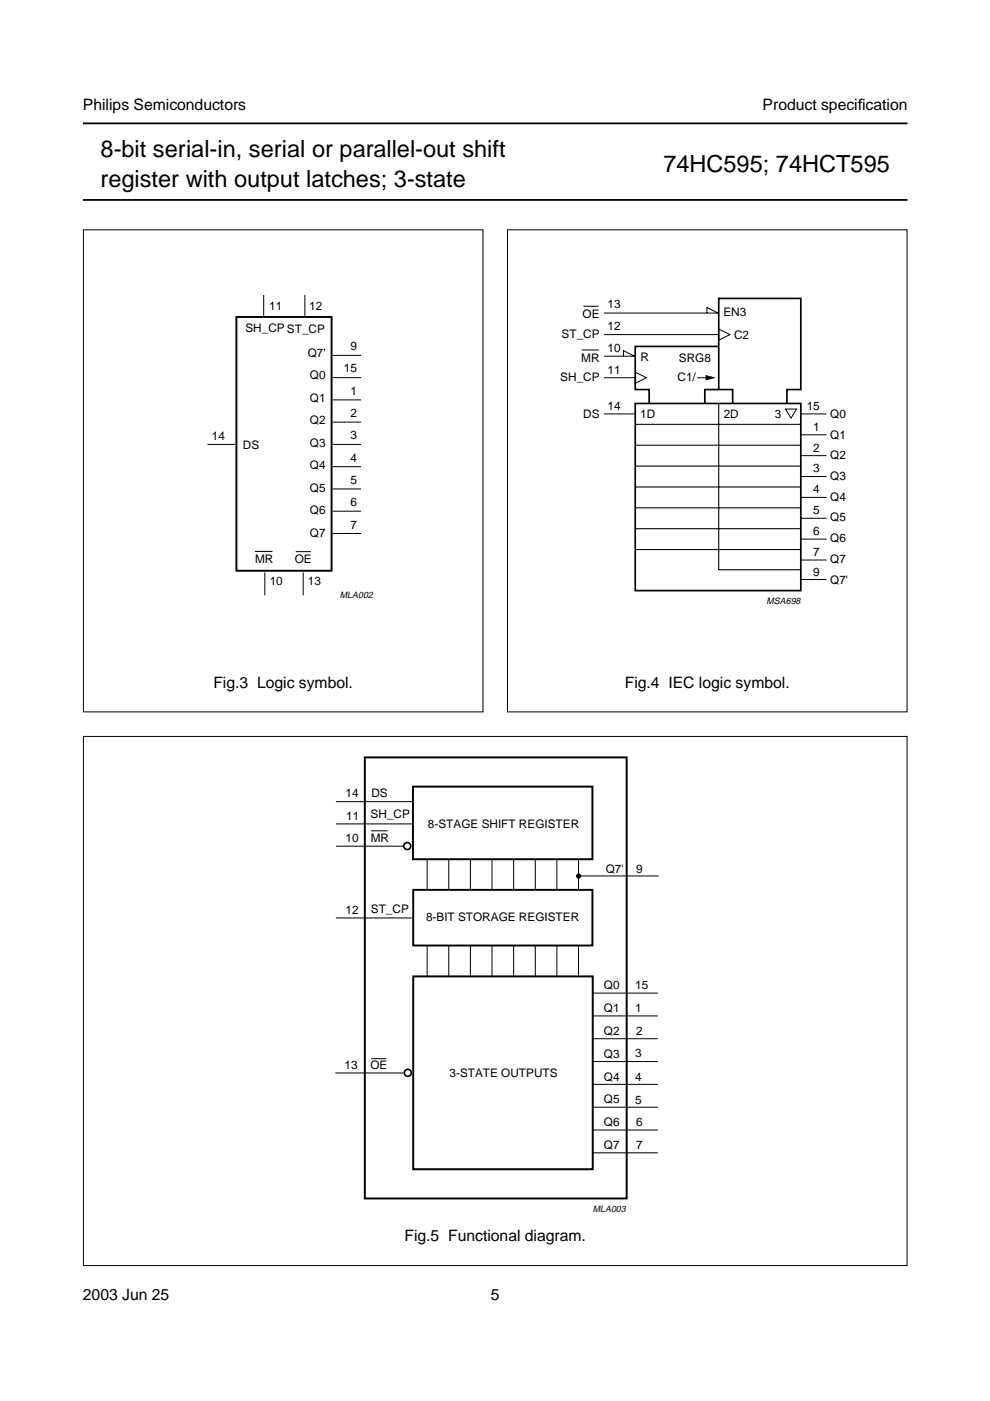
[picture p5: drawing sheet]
<svg xmlns="http://www.w3.org/2000/svg" width="210mm" height="297mm" viewBox="0 0 210 297" stroke-linecap="round" stroke-linejoin="round" font-family="sans-serif">
<path d="M17.6 26.2h174.8M17.6 42.4h174.8" fill="none" stroke="#000" stroke-width=".38"/>
<g fill="#fff">
<path d="M89 65.5v1z"/>
<path d="M89.1 66.4h13.4z"/>
<path d="M89 66.5v1z"/>
<path d="M17.6 62.6h84.9v7.1h-84.9z"/>
<circle cx="42.7" cy="63.4" r=".22"/>
<circle cx="42.7" cy="65.3" r=".22"/>
<circle cx="42.7" cy="67.2" r=".22"/>
<circle cx="42.7" cy="69" r=".22"/>
<circle cx="77.6" cy="63.3" r=".22"/>
<circle cx="77.6" cy="65.2" r=".22"/>
<circle cx="77.6" cy="67.1" r=".22"/>
<circle cx="77.6" cy="68.9" r=".22"/>
</g>
<g fill="none" stroke="#000" stroke-width=".21">
<path d="M55.9 62.5v4.5M64.6 62.5v4.5M70.5 75.3h6.1M44 94.2h5.9M70.5 80.1h6.1M70.5 84.8h6.1M70.5 89.5h6.1M70.5 94.2h6.1M70.5 98.9h6.1M54 116.9h3.8M62.7 117h3.2M70.5 103.7h6.1"/>
<path d="M70.5 108.4h6.1M70.5 113.1h6.1M56.1 121.4v4.8M64.3 121.4v4.8"/>
</g>
<path d="M50.1 67.2h20.2v53.8h-20.2z" fill="none" stroke="#000" stroke-width=".41"/>
<path d="M22.6 143.5h74.9v7.5h-74.9z" fill-rule="evenodd" fill="#fff"/>
<path d="M17.7 48.7h84.7v102.2h-84.7z" fill="none" stroke="#000" stroke-width=".21"/>
<g fill="#fff">
<path d="M178.9 66.4v.9z"/>
<path d="M179 67.2h13.5z"/>
<path d="M178.9 67.3v1.1z"/>
<path d="M107.6 63.4h84.9v7.1h-84.9z"/>
<circle cx="132.7" cy="64.3" r=".22"/>
<circle cx="132.7" cy="66.1" r=".22"/>
<circle cx="132.7" cy="68" r=".22"/>
<circle cx="132.7" cy="69.9" r=".22"/>
<circle cx="167.6" cy="64.2" r=".22"/>
<circle cx="167.6" cy="66" r=".22"/>
<circle cx="167.6" cy="67.9" r=".22"/>
<circle cx="167.6" cy="69.8" r=".22"/>
</g>
<g fill="none" stroke="#000" stroke-width=".21">
<path d="M123.3 74.2h3.7M123.7 64.9h3.2M128 75.5h6.7M128 70.9h24.4M128 66.4h24.4M132.2 75.5v-1.2l2.3 1.2M134.7 78.9l2.3 1.2-2.3 1.2zM149.9 66.4v-1.2l2.3 1.2M152.4 69.8l2.3 1.1-2.3 1.2zM128 87.8h6.7M128 80.1h6.7M147.8 80.1h2.3"/>
<path d="M166.5 86.7h2.4l-1.2 1.9zM169.8 87.8h5.4M169.8 92.2h5.4M169.8 96.6h5.4M169.8 101h5.4M169.8 105.5h5.4M169.8 109.9h5.4M169.8 114.3h5.4M169.8 118.7h5.4M169.8 122.9h5.4"/>
</g>
<path d="M152.4 73.5h-17.7v9.1h2.9v2.9M134.7 85.5h35.1v39.7h-35.1zM149.4 85.5v-2.9h5.9v2.9M152.4 82.6v-19.3h17.4v19.3h-3v2.9" fill="none" stroke="#000" stroke-width=".35"/>
<path d="M134.7 90h35.1M134.7 94.4h35.1M134.7 98.8h35.1M152.4 85.5v35.3h17.4M134.7 103.2h35.1M134.7 107.7h35.1M134.7 112.1h35.1M134.7 116.5h35.1" fill="none" stroke="#000" stroke-width=".23"/>
<path d="M149.7 79.6l1.7 .5-1.7 .4z" fill="#000" stroke="#000" stroke-width=".21"/>
<path d="M112.5 143.5h74.9v7.5h-74.9z" fill-rule="evenodd" fill="#fff"/>
<path d="M107.6 48.7h84.7v102.2h-84.7z" fill="none" stroke="#000" stroke-width=".21"/>
<g fill="#fff">
<path d="M178.8 164.3h13.5z"/>
<path d="M178.7 163.4v2z"/>
<path d="M17.5 160.5h174.8v7.1h-174.8z"/>
<circle cx="162.5" cy="161.3" r=".22"/>
<circle cx="162.5" cy="163.2" r=".22"/>
<circle cx="162.5" cy="165.1" r=".22"/>
<circle cx="162.5" cy="166.9" r=".22"/>
<circle cx="47.6" cy="161.3" r=".22"/>
<circle cx="47.6" cy="163.2" r=".22"/>
<circle cx="47.6" cy="165.1" r=".22"/>
<circle cx="47.6" cy="167" r=".22"/>
</g>
<g fill="none" stroke="#000" stroke-width=".21">
<path d="M71.2 179.4h14.3M71.2 174.7h16.2M71.2 170h16.2M78.7 176.1h3.5M71.2 194.6h16.1M90.6 182.2v6.4M95.1 182.2v6.4M99.7 182.2v6.4M104.3 182.2v6.4M108.9 182.2v6.4M113.5 182.2v6.4M118.1 182.2v6.4"/>
<path d="M122.7 182.2v6.4M122.7 185.7h17M90.6 200.5v6.5M95.1 200.5v6.5M99.7 200.5v6.5M104.3 200.5v6.5M108.9 200.5v6.5M113.5 200.5v6.5M118.1 200.5v6.5M122.7 200.5v6.5M125.7 210.6h13.8M125.8 215.4h13.7"/>
<path d="M71.1 227.5h14.4M78.7 224.5h3.2M125.7 220.2h13.8M125.7 225.1h13.8M125.7 229.9h13.8M125.7 234.7h13.8M125.7 239.6h13.8M125.8 244.4h13.7"/>
</g>
<g fill="none" stroke="#000" stroke-width=".35">
<circle cx="86.3" cy="179.4" r=".74"/>
<circle cx="86.5" cy="227.5" r=".74"/>
</g>
<path d="M77.3 160.6h55.6v93.5h-55.6zM87.6 166.8h38v15.4h-38zM87.6 188.7h38v11.8h-38zM87.6 207h38.1v40.9h-38.1z" fill="none" stroke="#000" stroke-width=".41"/>
<circle cx="122.7" cy="185.7" r=".44" fill="#000" stroke="#000" stroke-width=".21"/>
<path d="M22.6 260.9h164.8v7.5h-164.8z" fill-rule="evenodd" fill="#fff"/>
<path d="M17.7 156.1h174.6v112.2h-174.6z" fill="none" stroke="#000" stroke-width=".21"/>
<g font-size="5">
<text x="21.3" y="33.3">8-bit serial-in, serial or parallel-out shift</text>
<text x="21.3" y="39.6">register with output latches; 3-state</text>
<text x="140.6" y="36.5">74HC595; 74HCT595</text>
</g>
<g font-size="3.3">
<text x="17.6" y="23.4">Philips Semiconductors</text>
<text x="161.7" y="23.4">Product specif</text>
<text x="181.9" y="23.4">ication</text>
<text x="45.2" y="145.8">Fig.3 Logic symbol.</text>
<text x="132.5" y="145.8">Fig.4 IEC logic symbol.</text>
<text x="85.8" y="263.2">Fig.5 Functional diagram.</text>
<text x="17.6" y="275.6">2003 Jun 25</text>
<text x="104.1" y="275.6">5</text>
</g>
<g font-size="2.5">
<text x="57.1" y="65.8">11</text>
<text x="65.6" y="65.8">12</text>
<text x="128.8" y="65.4">13</text>
<text x="52" y="70.4">SH_CP ST_CP</text>
<text x="119.1" y="71.6">ST_CP</text>
<text x="123.5" y="67.4">OE</text>
<text x="128.8" y="70">12</text>
<text x="153.4" y="67.1">EN3</text>
<text x="155.7" y="71.9">C2</text>
<text x="65.2" y="75.6">Q7'</text>
<text x="74.3" y="74.2">9</text>
<text x="123.2" y="76.7">MR</text>
<text x="128.8" y="74.6">10</text>
<text x="135.8" y="76.5">R</text>
<text x="144" y="76.7">SRG8</text>
<text x="65.7" y="80.4">Q0</text>
<text x="72.9" y="79">15</text>
<text x="74.3" y="83.7">1</text>
<text x="118.8" y="80.7">SH_CP</text>
<text x="128.8" y="79.2">11</text>
<text x="143.7" y="80.9">C1/</text>
<text x="65.7" y="85.2">Q1</text>
<text x="65.7" y="89.9">Q2</text>
<text x="74.3" y="88.4">2</text>
<text x="123.7" y="88.7">DS</text>
<text x="128.8" y="86.9">14</text>
<text x="135.7" y="88.5">1D</text>
<text x="153.5" y="88.5">2D</text>
<text x="164.3" y="88.6">3</text>
<text x="171" y="86.9">15</text>
<text x="176" y="88.6">Q0</text>
<text x="44.9" y="93.2">14</text>
<text x="51.5" y="95.3">DS</text>
<text x="65.7" y="94.7">Q3</text>
<text x="74.3" y="93.2">3</text>
<text x="172.4" y="91.3">1</text>
<text x="172.4" y="95.8">2</text>
<text x="176" y="93">Q1</text>
<text x="65.7" y="99.5">Q4</text>
<text x="74.3" y="97.9">4</text>
<text x="172.4" y="100">3</text>
<text x="176" y="97.4">Q2</text>
<text x="176" y="101.8">Q3</text>
<text x="65.7" y="104.2">Q5</text>
<text x="74.3" y="102.6">5</text>
<text x="74.3" y="107.4">6</text>
<text x="172.4" y="104.5">4</text>
<text x="176" y="106.2">Q4</text>
<text x="65.7" y="109">Q6</text>
<text x="65.7" y="113.8">Q7</text>
<text x="74.3" y="112.1">7</text>
<text x="172.4" y="109">5</text>
<text x="172.4" y="113.4">6</text>
<text x="176" y="110.5">Q5</text>
<text x="54.1" y="119.4">MR</text>
<text x="62.5" y="119.4">OE</text>
<text x="172.4" y="117.9">7</text>
<text x="176" y="114.9">Q6</text>
<text x="176" y="119.3">Q7</text>
<text x="57.2" y="124">10</text>
<text x="65.3" y="124">13</text>
<text x="172.4" y="122">9</text>
<text x="176" y="123.7">Q7'</text>
<text x="73.3" y="169">14</text>
<text x="73.4" y="173.8">11</text>
<text x="78.6" y="173.5">SH_CP</text>
<text x="78.8" y="169">DS</text>
<text x="73.3" y="178.6">10</text>
<text x="78.6" y="178.6">MR</text>
<text x="90.7" y="175.5">8-STAGE SHIFT REGISTER</text>
<text x="128.4" y="185.1">Q7'</text>
<text x="134.9" y="185.1">9</text>
<text x="73.3" y="193.8">12</text>
<text x="78.6" y="193.5">ST_CP</text>
<text x="90.3" y="195.3">8-BIT STORAGE REGISTER</text>
<text x="128" y="209.7">Q0</text>
<text x="134.7" y="209.6">15</text>
<text x="128" y="214.5">Q1</text>
<text x="134.7" y="214.6">1</text>
<text x="128" y="219.4">Q2</text>
<text x="134.9" y="219.4">2</text>
<text x="73.1" y="226.7">13</text>
<text x="78.5" y="226.7">OE</text>
<text x="128" y="224.2">Q3</text>
<text x="134.7" y="224.2">3</text>
<text x="95.3" y="228.4">3-STATE OUTPUTS</text>
<text x="128" y="233.9">Q5</text>
<text x="128" y="229.2">Q4</text>
<text x="134.7" y="229.2">4</text>
<text x="134.7" y="234">5</text>
<text x="128" y="238.7">Q6</text>
<text x="134.9" y="238.8">6</text>
<text x="128" y="243.6">Q7</text>
<text x="134.9" y="243.6">7</text>
</g>
<text font-size="2.1" fill="#fff" x="108.6" y="65.9">handbook, halfpage</text>
<g font-size="1.9">
<text x="72.1" y="126.8">MLA002</text>
<text x="162.5" y="128">MSA698</text>
<text x="125.7" y="256.9">MLA003</text>
</g>
</svg>
